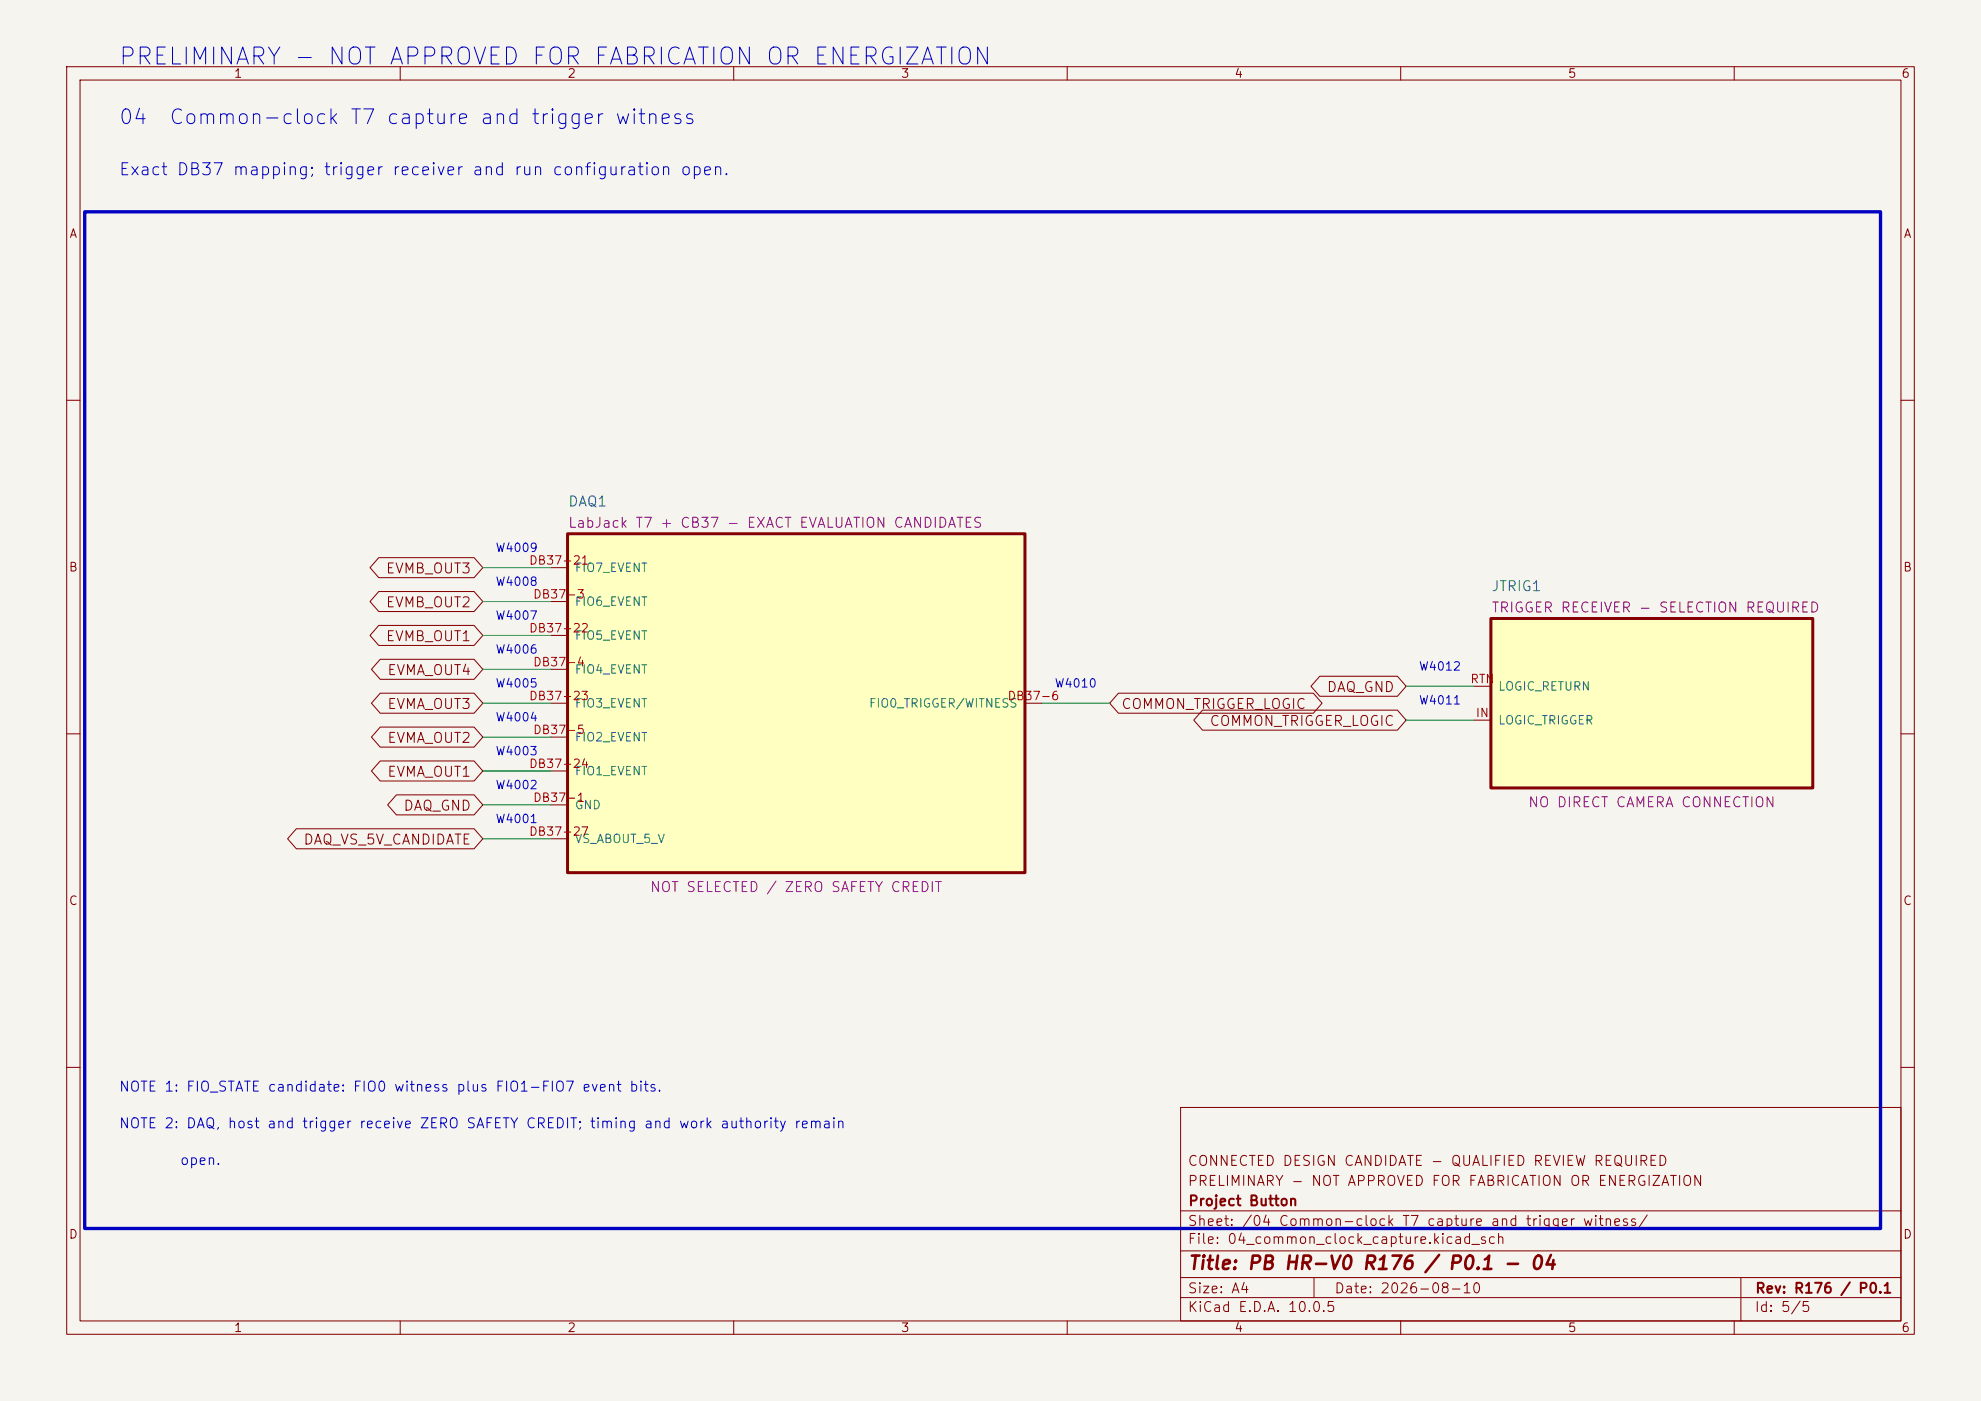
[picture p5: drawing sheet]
(kicad_sch
 (version 20250114) (generator "eeschema") (generator_version "10.0") (paper "A4")
 (title_block (title "PB HR-V0 R176 / P0.1 - 04") (date "2026-08-10") (rev "R176 / P0.1")
  (company "Project Button") (comment 1 "PRELIMINARY - NOT APPROVED FOR FABRICATION OR ENERGIZATION") (comment 2 "CONNECTED DESIGN CANDIDATE - QUALIFIED REVIEW REQUIRED"))
 (lib_symbols (symbol "PBV3:DAQ1"
   (pin_names (offset 1.016)) (exclude_from_sim no) (in_bom yes) (on_board yes)
   (property "Reference" "DAQ1" (at -34.29 -29.40 0) (effects (font (size 1.50 1.50)) (justify left bottom)))
   (property "Value" "LabJack T7 + CB37 - EXACT EVALUATION CANDIDATES" (at 0.00 0.00 0) (effects (font (size 1.50 1.50)) (hide yes)))
   (property "Footprint" "" (at 0.00 0.00 0) (effects (font (size 1.50 1.50)) (hide yes)))
   (property "Datasheet" "LabJack live T-Series datasheet accessed 2026-08-10" (at 0.00 0.00 0) (effects (font (size 1.50 1.50)) (hide yes)))
   (property "Description" "FIO_STATE candidate scan: FIO0 witness plus FIO1-FIO7 inputs. Configuration, VS budget, host and timing proof remain open." (at 0.00 0.00 0) (effects (font (size 1.50 1.50)) (hide yes)))
   (property "Status" "NOT SELECTED / ZERO SAFETY CREDIT" (at 0.00 28.40 0) (effects (font (size 1.50 1.50)) (justify bottom)))
   (property "Evidence" "Exact DB37 pins; CB37 continuity required." (at 0.00 0.00 0) (effects (font (size 1.50 1.50)) (hide yes)))
   (property "Display" "LabJack T7 + CB37 - EXACT EVALUATION CANDIDATES" (at -34.29 -26.20 0) (effects (font (size 1.50 1.50)) (justify left bottom)))
   (symbol "DAQ1_0_1"
    (rectangle (start -34.29 -25.40) (end 34.29 25.40) (stroke (width 0.45) (type solid)) (fill (type background))))
   (symbol "DAQ1_1_1" (pin passive line (at -36.83 -20.32 0) (length 2.54) (name "VS ABOUT 5 V" (effects (font (size 1.27 1.27)))) (number "DB37-27" (effects (font (size 1.27 1.27))))) (pin passive line (at -36.83 -15.24 0) (length 2.54) (name "GND" (effects (font (size 1.27 1.27)))) (number "DB37-1" (effects (font (size 1.27 1.27))))) (pin passive line (at -36.83 -10.16 0) (length 2.54) (name "FIO1 EVENT" (effects (font (size 1.27 1.27)))) (number "DB37-24" (effects (font (size 1.27 1.27))))) (pin passive line (at -36.83 -5.08 0) (length 2.54) (name "FIO2 EVENT" (effects (font (size 1.27 1.27)))) (number "DB37-5" (effects (font (size 1.27 1.27))))) (pin passive line (at -36.83 0.00 0) (length 2.54) (name "FIO3 EVENT" (effects (font (size 1.27 1.27)))) (number "DB37-23" (effects (font (size 1.27 1.27))))) (pin passive line (at -36.83 5.08 0) (length 2.54) (name "FIO4 EVENT" (effects (font (size 1.27 1.27)))) (number "DB37-4" (effects (font (size 1.27 1.27))))) (pin passive line (at -36.83 10.16 0) (length 2.54) (name "FIO5 EVENT" (effects (font (size 1.27 1.27)))) (number "DB37-22" (effects (font (size 1.27 1.27))))) (pin passive line (at -36.83 15.24 0) (length 2.54) (name "FIO6 EVENT" (effects (font (size 1.27 1.27)))) (number "DB37-3" (effects (font (size 1.27 1.27))))) (pin passive line (at -36.83 20.32 0) (length 2.54) (name "FIO7 EVENT" (effects (font (size 1.27 1.27)))) (number "DB37-21" (effects (font (size 1.27 1.27))))) (pin passive line (at 36.83 0.00 180) (length 2.54) (name "FIO0 TRIGGER/WITNESS" (effects (font (size 1.27 1.27)))) (number "DB37-6" (effects (font (size 1.27 1.27))))))
   (embedded_fonts no))
(symbol "PBV3:JTRIG1"
   (pin_names (offset 1.016)) (exclude_from_sim no) (in_bom yes) (on_board yes)
   (property "Reference" "JTRIG1" (at -24.13 -16.70 0) (effects (font (size 1.50 1.50)) (justify left bottom)))
   (property "Value" "TRIGGER RECEIVER - SELECTION REQUIRED" (at 0.00 0.00 0) (effects (font (size 1.50 1.50)) (hide yes)))
   (property "Footprint" "" (at 0.00 0.00 0) (effects (font (size 1.50 1.50)) (hide yes)))
   (property "Datasheet" "No manufacturer selected" (at 0.00 0.00 0) (effects (font (size 1.50 1.50)) (hide yes)))
   (property "Description" "Driver, polarity, cable, delay and camera compatibility required." (at 0.00 0.00 0) (effects (font (size 1.50 1.50)) (hide yes)))
   (property "Status" "NO DIRECT CAMERA CONNECTION" (at 0.00 15.70 0) (effects (font (size 1.50 1.50)) (justify bottom)))
   (property "Evidence" "FIO0 external connection prohibited." (at 0.00 0.00 0) (effects (font (size 1.50 1.50)) (hide yes)))
   (property "Display" "TRIGGER RECEIVER - SELECTION REQUIRED" (at -24.13 -13.50 0) (effects (font (size 1.50 1.50)) (justify left bottom)))
   (symbol "JTRIG1_0_1"
    (rectangle (start -24.13 -12.70) (end 24.13 12.70) (stroke (width 0.45) (type solid)) (fill (type background))))
   (symbol "JTRIG1_1_1" (pin passive line (at -26.67 -2.54 0) (length 2.54) (name "LOGIC TRIGGER" (effects (font (size 1.27 1.27)))) (number "IN" (effects (font (size 1.27 1.27))))) (pin passive line (at -26.67 2.54 0) (length 2.54) (name "LOGIC RETURN" (effects (font (size 1.27 1.27)))) (number "RTN" (effects (font (size 1.27 1.27))))))
   (embedded_fonts no)))
 (text "PRELIMINARY - NOT APPROVED FOR FABRICATION OR ENERGIZATION" (exclude_from_sim no) (at 17.78 10.16 0) (effects (font (size 2.54 2.54)) (justify left bottom))) (text "04  Common-clock T7 capture and trigger witness" (exclude_from_sim no) (at 17.78 19.05 0) (effects (font (size 2.20 2.20)) (justify left bottom))) (text "Exact DB37 mapping; trigger receiver and run configuration open." (exclude_from_sim no) (at 17.78 26.67 0) (effects (font (size 1.80 1.80)) (justify left bottom))) (rectangle (start 12.70 31.75) (end 281.94 184.15) (stroke (width 0.50) (type solid)) (fill (type none))) (wire (pts (xy 82.55 125.73) (xy 72.39 125.73)) (stroke (width 0) (type default)))
(global_label "DAQ_VS_5V_CANDIDATE" (shape bidirectional) (at 72.39 125.73 180) (fields_autoplaced yes) (effects (font (size 1.50 1.50)) (justify right))
    (property "Intersheetrefs" "${INTERSHEET_REFS}" (at 72.39 128.27 0) (effects (font (size 1.27 1.27)) (hide yes))))
(text "W4001" (exclude_from_sim no) (at 77.47 123.73 0) (effects (font (size 1.27 1.27)) (justify bottom)))
(wire (pts (xy 82.55 120.65) (xy 72.39 120.65)) (stroke (width 0) (type default)))
(global_label "DAQ_GND" (shape bidirectional) (at 72.39 120.65 180) (fields_autoplaced yes) (effects (font (size 1.50 1.50)) (justify right))
    (property "Intersheetrefs" "${INTERSHEET_REFS}" (at 72.39 123.19 0) (effects (font (size 1.27 1.27)) (hide yes))))
(text "W4002" (exclude_from_sim no) (at 77.47 118.65 0) (effects (font (size 1.27 1.27)) (justify bottom)))
(wire (pts (xy 82.55 115.57) (xy 72.39 115.57)) (stroke (width 0) (type default)))
(global_label "EVMA_OUT1" (shape bidirectional) (at 72.39 115.57 180) (fields_autoplaced yes) (effects (font (size 1.50 1.50)) (justify right))
    (property "Intersheetrefs" "${INTERSHEET_REFS}" (at 72.39 118.11 0) (effects (font (size 1.27 1.27)) (hide yes))))
(text "W4003" (exclude_from_sim no) (at 77.47 113.57 0) (effects (font (size 1.27 1.27)) (justify bottom)))
(wire (pts (xy 82.55 110.49) (xy 72.39 110.49)) (stroke (width 0) (type default)))
(global_label "EVMA_OUT2" (shape bidirectional) (at 72.39 110.49 180) (fields_autoplaced yes) (effects (font (size 1.50 1.50)) (justify right))
    (property "Intersheetrefs" "${INTERSHEET_REFS}" (at 72.39 113.03 0) (effects (font (size 1.27 1.27)) (hide yes))))
(text "W4004" (exclude_from_sim no) (at 77.47 108.49 0) (effects (font (size 1.27 1.27)) (justify bottom)))
(wire (pts (xy 82.55 105.41) (xy 72.39 105.41)) (stroke (width 0) (type default)))
(global_label "EVMA_OUT3" (shape bidirectional) (at 72.39 105.41 180) (fields_autoplaced yes) (effects (font (size 1.50 1.50)) (justify right))
    (property "Intersheetrefs" "${INTERSHEET_REFS}" (at 72.39 107.95 0) (effects (font (size 1.27 1.27)) (hide yes))))
(text "W4005" (exclude_from_sim no) (at 77.47 103.41 0) (effects (font (size 1.27 1.27)) (justify bottom)))
(wire (pts (xy 82.55 100.33) (xy 72.39 100.33)) (stroke (width 0) (type default)))
(global_label "EVMA_OUT4" (shape bidirectional) (at 72.39 100.33 180) (fields_autoplaced yes) (effects (font (size 1.50 1.50)) (justify right))
    (property "Intersheetrefs" "${INTERSHEET_REFS}" (at 72.39 102.87 0) (effects (font (size 1.27 1.27)) (hide yes))))
(text "W4006" (exclude_from_sim no) (at 77.47 98.33 0) (effects (font (size 1.27 1.27)) (justify bottom)))
(wire (pts (xy 82.55 95.25) (xy 72.39 95.25)) (stroke (width 0) (type default)))
(global_label "EVMB_OUT1" (shape bidirectional) (at 72.39 95.25 180) (fields_autoplaced yes) (effects (font (size 1.50 1.50)) (justify right))
    (property "Intersheetrefs" "${INTERSHEET_REFS}" (at 72.39 97.79 0) (effects (font (size 1.27 1.27)) (hide yes))))
(text "W4007" (exclude_from_sim no) (at 77.47 93.25 0) (effects (font (size 1.27 1.27)) (justify bottom)))
(wire (pts (xy 82.55 90.17) (xy 72.39 90.17)) (stroke (width 0) (type default)))
(global_label "EVMB_OUT2" (shape bidirectional) (at 72.39 90.17 180) (fields_autoplaced yes) (effects (font (size 1.50 1.50)) (justify right))
    (property "Intersheetrefs" "${INTERSHEET_REFS}" (at 72.39 92.71 0) (effects (font (size 1.27 1.27)) (hide yes))))
(text "W4008" (exclude_from_sim no) (at 77.47 88.17 0) (effects (font (size 1.27 1.27)) (justify bottom)))
(wire (pts (xy 82.55 85.09) (xy 72.39 85.09)) (stroke (width 0) (type default)))
(global_label "EVMB_OUT3" (shape bidirectional) (at 72.39 85.09 180) (fields_autoplaced yes) (effects (font (size 1.50 1.50)) (justify right))
    (property "Intersheetrefs" "${INTERSHEET_REFS}" (at 72.39 87.63 0) (effects (font (size 1.27 1.27)) (hide yes))))
(text "W4009" (exclude_from_sim no) (at 77.47 83.09 0) (effects (font (size 1.27 1.27)) (justify bottom)))
(wire (pts (xy 156.21 105.41) (xy 166.37 105.41)) (stroke (width 0) (type default)))
(global_label "COMMON_TRIGGER_LOGIC" (shape bidirectional) (at 166.37 105.41 0) (fields_autoplaced yes) (effects (font (size 1.50 1.50)) (justify left))
    (property "Intersheetrefs" "${INTERSHEET_REFS}" (at 166.37 107.95 0) (effects (font (size 1.27 1.27)) (hide yes))))
(text "W4010" (exclude_from_sim no) (at 161.29 103.41 0) (effects (font (size 1.27 1.27)) (justify bottom))) (wire (pts (xy 220.98 107.95) (xy 210.82 107.95)) (stroke (width 0) (type default)))
(global_label "COMMON_TRIGGER_LOGIC" (shape bidirectional) (at 210.82 107.95 180) (fields_autoplaced yes) (effects (font (size 1.50 1.50)) (justify right))
    (property "Intersheetrefs" "${INTERSHEET_REFS}" (at 210.82 110.49 0) (effects (font (size 1.27 1.27)) (hide yes))))
(text "W4011" (exclude_from_sim no) (at 215.90 105.95 0) (effects (font (size 1.27 1.27)) (justify bottom)))
(wire (pts (xy 220.98 102.87) (xy 210.82 102.87)) (stroke (width 0) (type default)))
(global_label "DAQ_GND" (shape bidirectional) (at 210.82 102.87 180) (fields_autoplaced yes) (effects (font (size 1.50 1.50)) (justify right))
    (property "Intersheetrefs" "${INTERSHEET_REFS}" (at 210.82 105.41 0) (effects (font (size 1.27 1.27)) (hide yes))))
(text "W4012" (exclude_from_sim no) (at 215.90 100.87 0) (effects (font (size 1.27 1.27)) (justify bottom))) (text "NOTE 1: FIO_STATE candidate: FIO0 witness plus FIO1-FIO7 event bits." (exclude_from_sim no) (at 17.78 164.00 0) (effects (font (size 1.50 1.50)) (justify left bottom))) (text "NOTE 2: DAQ, host and trigger receive ZERO SAFETY CREDIT; timing and work authority remain" (exclude_from_sim no) (at 17.78 169.50 0) (effects (font (size 1.50 1.50)) (justify left bottom))) (text "        open." (exclude_from_sim no) (at 17.78 175.00 0) (effects (font (size 1.50 1.50)) (justify left bottom)))
 (symbol
   (lib_id "PBV3:DAQ1") (at 119.38 105.41 0) (unit 1) (exclude_from_sim no) (in_bom yes) (on_board yes) (dnp no)
   (property "Reference" "DAQ1" (at 85.09 76.01 0) (effects (font (size 1.50 1.50)) (justify left bottom)))
   (property "Value" "LabJack T7 + CB37 - EXACT EVALUATION CANDIDATES" (at 119.38 105.41 0) (effects (font (size 1.50 1.50)) (hide yes)))
   (property "Footprint" "" (at 119.38 105.41 0) (effects (font (size 1.50 1.50)) (hide yes)))
   (property "Datasheet" "LabJack live T-Series datasheet accessed 2026-08-10" (at 119.38 105.41 0) (effects (font (size 1.50 1.50)) (hide yes)))
   (property "Description" "FIO_STATE candidate scan: FIO0 witness plus FIO1-FIO7 inputs. Configuration, VS budget, host and timing proof remain open." (at 119.38 105.41 0) (effects (font (size 1.50 1.50)) (hide yes)))
   (property "Status" "NOT SELECTED / ZERO SAFETY CREDIT" (at 119.38 133.81 0) (effects (font (size 1.50 1.50)) (justify bottom)))
   (property "Evidence" "Exact DB37 pins; CB37 continuity required." (at 119.38 105.41 0) (effects (font (size 1.50 1.50)) (hide yes)))
   (property "Display" "LabJack T7 + CB37 - EXACT EVALUATION CANDIDATES" (at 85.09 79.21 0) (effects (font (size 1.50 1.50)) (justify left bottom))) (pin "DB37-27") (pin "DB37-1") (pin "DB37-6") (pin "DB37-24") (pin "DB37-5") (pin "DB37-23") (pin "DB37-4") (pin "DB37-22") (pin "DB37-3") (pin "DB37-21"))
(symbol
   (lib_id "PBV3:JTRIG1") (at 247.65 105.41 0) (unit 1) (exclude_from_sim no) (in_bom yes) (on_board yes) (dnp no)
   (property "Reference" "JTRIG1" (at 223.52 88.71 0) (effects (font (size 1.50 1.50)) (justify left bottom)))
   (property "Value" "TRIGGER RECEIVER - SELECTION REQUIRED" (at 247.65 105.41 0) (effects (font (size 1.50 1.50)) (hide yes)))
   (property "Footprint" "" (at 247.65 105.41 0) (effects (font (size 1.50 1.50)) (hide yes)))
   (property "Datasheet" "No manufacturer selected" (at 247.65 105.41 0) (effects (font (size 1.50 1.50)) (hide yes)))
   (property "Description" "Driver, polarity, cable, delay and camera compatibility required." (at 247.65 105.41 0) (effects (font (size 1.50 1.50)) (hide yes)))
   (property "Status" "NO DIRECT CAMERA CONNECTION" (at 247.65 121.11 0) (effects (font (size 1.50 1.50)) (justify bottom)))
   (property "Evidence" "FIO0 external connection prohibited." (at 247.65 105.41 0) (effects (font (size 1.50 1.50)) (hide yes)))
   (property "Display" "TRIGGER RECEIVER - SELECTION REQUIRED" (at 223.52 91.91 0) (effects (font (size 1.50 1.50)) (justify left bottom))) (pin "IN") (pin "RTN"))
 (embedded_fonts no))
